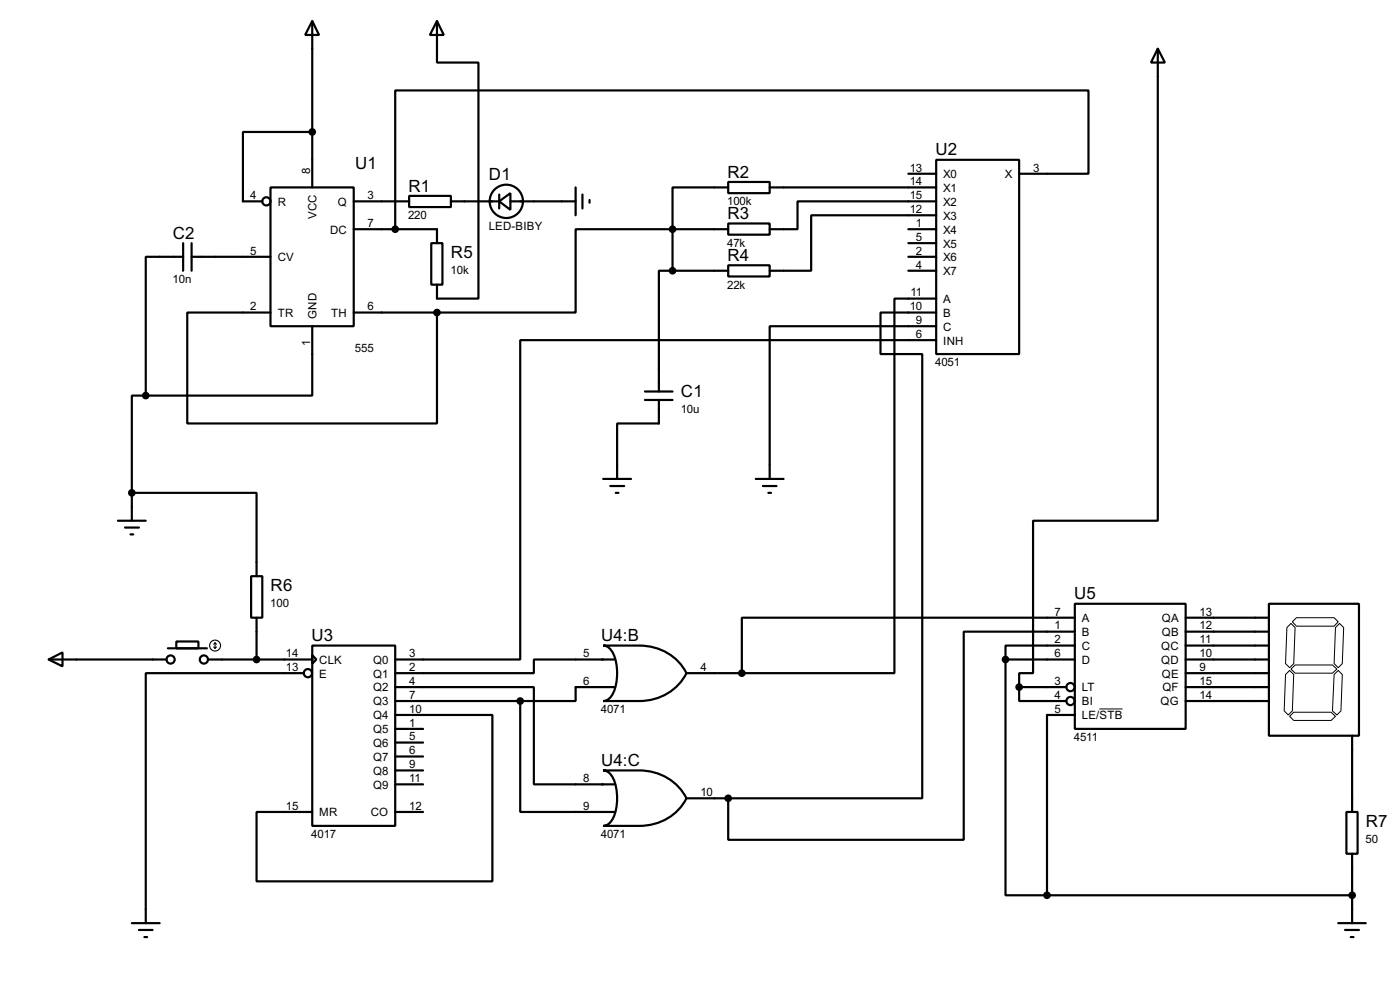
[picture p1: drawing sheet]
<svg xmlns="http://www.w3.org/2000/svg" width="256mm" height="180mm" viewBox="0 0 256 180" stroke-linecap="round" stroke-linejoin="round" font-family="sans-serif">
<g fill="none" stroke="#000" stroke-width=".4">
<path d="M57.2 3.9l1.3 2.5h-2.6zM57.2 3.9v30.4M80.1 3.9l1.2 2.5h-2.5zM80.1 3.9v7.6h7.6v43.2h-7.6v-2.6M212.1 8.9l1.3 2.6h-2.5zM212.1 8.9v86.4h-22.8v27.9h-2.6v2.6M49.6 34.3h15.2v25.4h-15.2zM57.2 24.2h-12.7v12.7h3.6M64.8 36.9h10.2M75 35.9h7.6v2h-7.6zM82.6 36.9h8.9M91.5 36.9l2-1.5v3z"/>
<path d="M91.5 35.6v2.6M93.5 36.9h12M105.5 34.3v5.1M106.7 35.6v2.6M108 36.6v.5M133.4 33.3h7.6v2.1h-7.6zM133.4 34.3h-10.2v7.7M141 34.3h30.5M166.4 31.8h5.1M171.5 29.3h15.2v35.5h-15.2zM171.5 36.9h-25.4v5.1h-5.1M171.5 39.4h-22.9v10.2h-7.6"/>
<path d="M186.7 31.8h12.7v-15.2h-127v25.4M33.6 47h-6.9v25.4M33.6 44.5v5.1M35.1 47h14.5M35.1 44.5v5.1M49.6 57.2h-15.3v20.3h45.8v-20.3M57.2 59.7v12.7h-30.5M64.8 42h15.3v2.5M64.8 57.2h15.3M79 44.5h2.1v7.6h-2.1zM123.2 42h-17.7v15.2h-25.4M123.2 49.6h-2.5v22.1"/>
<path d="M123.2 42h10.2M123.2 49.6h10.2M123.2 42v7.6M133.4 40.9h7.6v2.1h-7.6zM133.4 48.6h7.6v2h-7.6zM166.4 42h5.1M166.4 47h5.1M166.4 49.6h5.1M166.4 44.5h5.1M171.5 59.7h-30.5v28M171.5 54.7h-7.6v68.5h-28M171.5 57.2h-10.2v7.6h7.7v81.3h-35.6"/>
<path d="M26.7 72.4h-2.5v17.8M118.2 73.2h5M118.2 71.7h5M120.7 73.2v4.3h-7.6v10.2M171.5 62.3h-76.2v58.4h-22.9M21.6 95.3h5.1M22.9 96.6h2.6M23.9 97.8h.5M24.2 90.2h22.8v15.3M24.2 90.2v5.1M110.5 87.7h5.1M111.8 89h2.6"/>
<path d="M112.8 90.2h.5M138.5 87.7h5.1M139.8 89h2.5M140.8 90.2h.5M30.8 118.7h7.1M32.3 117.4h4.1v1.3h-4.1zM46 105.5h2.1v7.6h-2.1zM47 113.1v7.6M57.2 118.2h15.2v33h-15.2zM57.2 119.9l.8 .8-.8 .8zM110.5 118.2h6.6a9.5 9.5 0 0 1 8.7 5 9.5 9.5 0 0 1-8.7 5.1h-6.6a2.2 2.2 0 0 0 1.9-1.5 9.2 9.2 0 0 0-.4-7.8l-.9-.7zM196.9 110.5h20.3v22.9h-20.3z"/>
<path d="M196.9 113.1h-61v10.1M196.9 115.6h-20.3v38.1h-43.2v-7.6M196.9 118.2h-12.7v2.5M217.2 113.1h15.3M217.2 115.6h15.3M217.2 118.2h15.3M232.5 110.5h16.5v24.2h-16.5zM8.9 120.7l2.6-1.3v2.6zM8.9 120.7h21.6M38.2 120.7h19M55.7 123.2h-29v45.8M72.4 130.9h17.8v30.4h-43.2v-12.7h10.2"/>
<path d="M72.4 125.8h25.4v17.8h14.8M72.4 128.3h22.9M72.4 133.4h5.1M72.4 135.9h5.1M72.4 138.5h5.1M95.3 128.3v20.3h17.3M112.6 120.7h-14.8v2.5h-25.4M112.6 125.8h-7.1v2.5h-10.2M125.8 123.2h10.1M184.2 120.7v43.2h7.6M184.2 120.7h12.7M186.7 125.8v2.5h8.7"/>
<path d="M186.7 125.8h8.7M196.9 130.9h-5.1v33M217.2 120.7h15.3M217.2 123.2h15.3M217.2 128.3h15.3M217.2 125.8h15.3M247.7 134.7v13.9M72.4 148.6h5.1M72.4 141h5.1M72.4 143.6h5.1M110.5 141h6.6a9.5 9.5 0 0 1 8.7 5.1 9.5 9.5 0 0 1-8.7 5.1h-6.6a2.21 2.21 0 0 0 1.9-1.5 9.2 9.2 0 0 0-.4-7.8l-.9-.8zM125.8 146.1h7.6"/>
<path d="M246.7 148.6h2v7.7h-2zM247.7 156.3v12.7M24.2 169h5.1M25.5 170.2h2.5M26.5 171.5h.5M191.8 163.9h55.9M245.2 169h5M246.4 170.2h2.6M247.5 171.5h.5"/>
<circle cx="48.8" cy="36.9" r=".75"/>
<circle cx="92.7" cy="36.9" r="3.1"/>
<circle cx="31.2" cy="120.7" r=".75"/>
<circle cx="37.3" cy="120.7" r=".75"/>
<circle cx="56.4" cy="123.2" r=".75"/>
<circle cx="196.1" cy="125.8" r=".75"/>
<circle cx="196.1" cy="128.3" r=".75"/>
</g>
<g fill="#000" stroke="#000" stroke-width=".4">
<circle cx="57.2" cy="24.2" r=".5"/>
<circle cx="72.4" cy="42" r=".5"/>
<circle cx="80" cy="57.2" r=".5"/>
<circle cx="123.2" cy="49.6" r=".5"/>
<circle cx="123.2" cy="42" r=".5"/>
<circle cx="26.7" cy="72.4" r=".5"/>
<circle cx="24.1" cy="90.2" r=".5"/>
<circle cx="47" cy="120.7" r=".5"/>
<circle cx="95.3" cy="128.3" r=".5"/>
<circle cx="135.9" cy="123.2" r=".5"/>
<circle cx="184.2" cy="120.7" r=".5"/>
<circle cx="186.7" cy="125.8" r=".5"/>
<circle cx="133.4" cy="146.1" r=".5"/>
<circle cx="191.8" cy="163.9" r=".5"/>
<circle cx="247.7" cy="163.9" r=".5"/>
</g>
<g fill="none" stroke="#000" stroke-width=".2">
<path d="M39.2 118.4l.2 .3M39.4 117.7v1M39.4 117.7l-.2 .2M39.4 117.7l.3 .2M39.7 118.4l-.3 .3"/>
<circle cx="39.4" cy="118.2" r="1"/>
</g>
<path d="M236.5 114.1l.8 .8-.3 6.6-.7 .7-.8-.7 .3-6.6zM236.8 113.8l.7-.7h6.9l.8 .7-.8 .8h-6.9zM244.7 114.9l.7-.8 .8 .8-.3 6.6-.7 .7-.8-.7zM201.4 129.8h4.3M235.5 123.5l.8-.8 .7 .8-.2 6.6-.8 .8-.7-.8zM236.3 131.1l.7-.7h6.9l.8 .7-.8 .8h-6.9zM236.5 122.5l.8-.8h6.8l.8 .8-.8 .7h-6.8zM244.4 123.5l.8-.8 .7 .8-.2 6.6-.8 .8-.8-.8z" fill="none" stroke="#000" stroke-width=".18"/>
<g font-size="3.5">
<text x="171.4" y="28.5">U2</text>
<text x="65.1" y="31">U1</text>
<text x="74.8" y="35.1">R1</text>
<text x="89.6" y="33">D1</text>
<text x="133.3" y="32.5">R2</text>
<text x="133.3" y="40.1">R3</text>
<text x="31.7" y="43.7">C2</text>
<text x="82.6" y="47.2">R5</text>
<text x="133.3" y="47.8">R4</text>
<text x="124.8" y="72.6">C1</text>
<text x="49.6" y="108.2">R6</text>
<text x="196.8" y="109.7">U5</text>
<text x="57.1" y="117.4">U3</text>
<text x="110.1" y="117.4">U4:B</text>
<text x="110.1" y="140.2">U4:C</text>
<text x="250.2" y="151.3">R7</text>
</g>
<g font-size="2.4">
<text x="56.8" y="31.8" transform="rotate(-90 56.8 31.8)">8</text>
<text x="166.7" y="31.4">13</text>
<text x="166.7" y="33.9">14</text>
<text x="172.8" y="32.6">X0</text>
<text x="172.8" y="35.1">X1</text>
<text x="184.1" y="32.6">X</text>
<text x="189.3" y="31.4">3</text>
<text x="45.9" y="36.5">4</text>
<text x="50.9" y="37.7">R</text>
<text x="58" y="40.1" transform="rotate(-90 58 40.1)">VCC</text>
<text x="61.9" y="37.7">Q</text>
<text x="67.4" y="41.6">7</text>
<text x="67.4" y="36.5">3</text>
<text x="74.8" y="40.1">220</text>
<text x="133.2" y="37.6">100k</text>
<text x="166.7" y="36.5">15</text>
<text x="166.7" y="39">12</text>
<text x="167.8" y="41.6">1</text>
<text x="172.8" y="37.7">X2</text>
<text x="172.8" y="40.2">X3</text>
<text x="45.9" y="46.6">5</text>
<text x="50.9" y="47.8">CV</text>
<text x="60.5" y="42.7">DC</text>
<text x="89.5" y="42.1">LED-BIBY</text>
<text x="133.2" y="45.2">47k</text>
<text x="167.8" y="44.1">5</text>
<text x="167.8" y="46.6">2</text>
<text x="172.8" y="42.7">X4</text>
<text x="172.8" y="45.3">X5</text>
<text x="172.8" y="47.8">X6</text>
<text x="31.6" y="51.8">10n</text>
<text x="82.6" y="50.1">10k</text>
<text x="133.2" y="52.8">22k</text>
<text x="167.8" y="49.2">4</text>
<text x="172.8" y="50.4">X7</text>
<text x="45.9" y="56.8">2</text>
<text x="50.9" y="58">TR</text>
<text x="58" y="58.4" transform="rotate(-90 58 58.4)">GND</text>
<text x="60.7" y="58">TH</text>
<text x="67.4" y="56.8">6</text>
<text x="166.7" y="56.8">10</text>
<text x="166.8" y="54.3">11</text>
<text x="167.8" y="59.3">9</text>
<text x="172.8" y="55.4">A</text>
<text x="172.8" y="58">B</text>
<text x="56.8" y="63.4" transform="rotate(-90 56.8 63.4)">1</text>
<text x="65" y="64.5">555</text>
<text x="167.8" y="61.9">6</text>
<text x="172.8" y="60.5">C</text>
<text x="172.8" y="63.1">INH</text>
<text x="171.3" y="67">4051</text>
<text x="124.7" y="75.5">10u</text>
<text x="49.5" y="111.1">100</text>
<text x="193.2" y="112.7">7</text>
<text x="198.2" y="113.9">A</text>
<text x="212.8" y="113.9">QA</text>
<text x="219.8" y="112.7">13</text>
<text x="193.2" y="115.2">1</text>
<text x="193.2" y="117.8">2</text>
<text x="198.2" y="116.4">B</text>
<text x="198.2" y="119">C</text>
<text x="212.7" y="119">QC</text>
<text x="212.8" y="116.4">QB</text>
<text x="219.8" y="115.2">12</text>
<text x="219.8" y="117.8">11</text>
<text x="52.4" y="120.3">14</text>
<text x="52.4" y="122.8">13</text>
<text x="58.5" y="121.5">CLK</text>
<text x="58.5" y="124">E</text>
<text x="68.3" y="121.5">Q0</text>
<text x="68.3" y="124">Q1</text>
<text x="75" y="120.3">3</text>
<text x="75" y="122.8">2</text>
<text x="75" y="125.4">4</text>
<text x="106.9" y="120.3">5</text>
<text x="106.9" y="125.4">6</text>
<text x="128.3" y="122.8">4</text>
<text x="193.2" y="120.3">6</text>
<text x="193.2" y="125.4">3</text>
<text x="198.2" y="121.5">D</text>
<text x="212.7" y="121.5">QD</text>
<text x="212.8" y="124">QE</text>
<text x="219.8" y="120.3">10</text>
<text x="219.8" y="122.8">9</text>
<text x="219.8" y="125.4">15</text>
<text x="68.3" y="126.6">Q2</text>
<text x="68.3" y="129.1">Q3</text>
<text x="68.3" y="131.7">Q4</text>
<text x="75" y="127.9">7</text>
<text x="75" y="130.5">10</text>
<text x="110.1" y="130.5">4071</text>
<text x="193.2" y="127.9">4</text>
<text x="193.2" y="130.5">5</text>
<text x="198.2" y="126.6">LT</text>
<text x="198.2" y="129.1">BI</text>
<text x="198.2" y="131.7">LE/STB</text>
<text x="212.6" y="129.1">QG</text>
<text x="212.9" y="126.6">QF</text>
<text x="219.8" y="127.9">14</text>
<text x="68.3" y="134.2">Q5</text>
<text x="68.3" y="136.7">Q6</text>
<text x="75" y="133">1</text>
<text x="75" y="135.5">5</text>
<text x="196.7" y="135.6">4511</text>
<text x="68.3" y="139.3">Q7</text>
<text x="68.3" y="141.8">Q8</text>
<text x="75" y="138.1">6</text>
<text x="75" y="140.6">9</text>
<text x="75" y="143.2">11</text>
<text x="106.9" y="143.2">8</text>
<text x="52.4" y="148.2">15</text>
<text x="58.5" y="149.4">MR</text>
<text x="67.9" y="149.4">CO</text>
<text x="68.3" y="144.4">Q9</text>
<text x="75" y="148.2">12</text>
<text x="106.9" y="148.2">9</text>
<text x="128.3" y="145.7">10</text>
<text x="57" y="153.4">4017</text>
<text x="110.1" y="153.4">4071</text>
<text x="250.2" y="154.3">50</text>
</g>
</svg>
